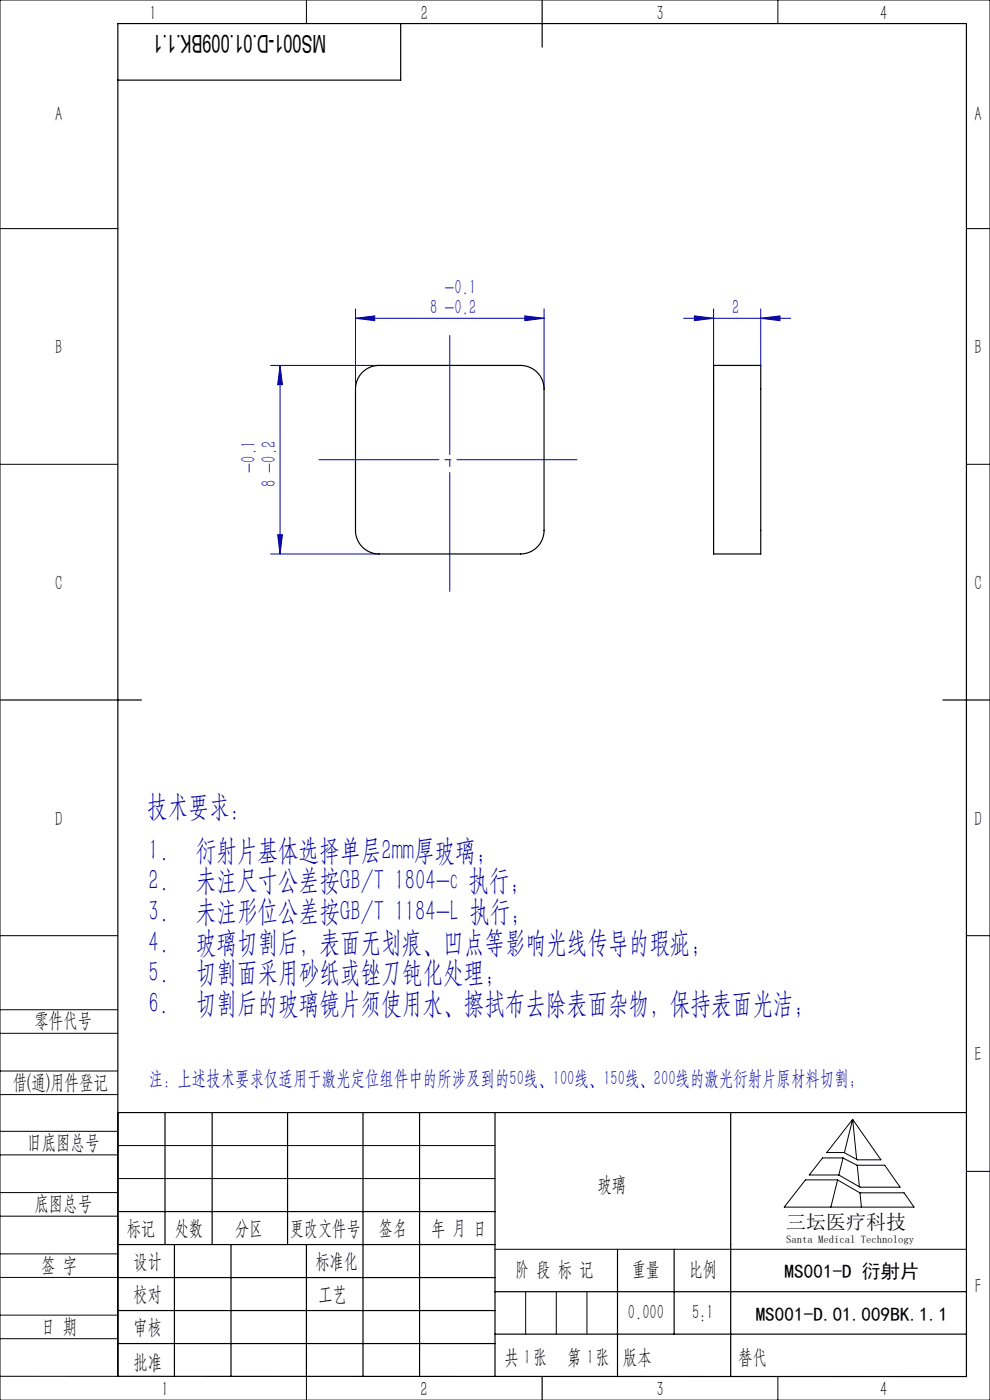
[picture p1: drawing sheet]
<svg xmlns="http://www.w3.org/2000/svg" width="210mm" height="297mm" viewBox="0 0 210 297" stroke-linecap="round" stroke-linejoin="round" font-family="sans-serif">
<g fill="none" stroke="#0000a0" stroke-width=".21">
<path d="M57.4 77.5h23M59.4 77.5v40M59.4 77.5l.5 4.1h-1zM75.4 67.5l4.1-.5v1zM75.4 67.5h40M75.4 65.5v17M111.3 67l4.1 .5-4.1 .5zM115.4 65.5v17M145 67.5h22.7M147.3 67l4.1 .5-4.1 .5zM151.4 65.5v12M161.4 67.5l4.1-.5v1z"/>
<path d="M161.4 65.5v12M57.4 117.5h23M58.9 113.4h1l-.5 4.1z"/>
</g>
<path d="M67.7 97.5h54.7" fill="none" stroke="#0000a0" stroke-width=".21" stroke-dasharray="30.5 1.3 1.3 1.3" stroke-dashoffset="5"/>
<path d="M95.4 71.2v54.3" fill="none" stroke="#0000a0" stroke-width=".21" stroke-dasharray="30.5 1.3 1.3 1.3" stroke-dashoffset="5.2"/>
<g fill="none" stroke="#000" stroke-width=".21">
<path d="M0 0h210v297h-210zM65 0v5M165 0v5M0 48.5h25M205 48.5h5M0 98.5h25M205 98.5h5M0 198.5h25M205 198.5h5M0 214.2h25M0 219.2h25M0 232.2h25"/>
<path d="M0 227.2h25M0 240h25M25 236v56h-25M180.9 237.5l6 8.6h-5l-2.9-1.6h-3.6zM180.9 237.5l-1.8 7M180.9 237.5l.8 8.5M0 245h25M0 258h25M0 253h25M25 243h80M25 250h80M170.9 250.3h6.7l4.8 2.8h9.4l2.1 3h-27.5z"/>
<path d="M174.5 245.6h4.3l3 1.6h5.9l3.2 4.7h-8.5l-4.5-2.6h-6.2zM177.7 250.3l-1.5 5.8M178.8 245.7l-.9 3.6M181.8 247.2l.5 4.6M182.4 253.1l.3 3M205 248.5h5M0 271h25M0 266h25M0 279h25M105 265h100M111.5 274v9M118 274v9"/>
<path d="M124.5 274v9M0 284h25M65 292v5M153.7 292h.1M165 292v5"/>
</g>
<g fill="none" stroke="#000" stroke-width=".25">
<path d="M85 5v12h-60M115 0v10M0 148.5h30M200 148.5h10M25 236h180M35 236v28M45 236v28M61 236v28M77 236v56M89 236v56M105 236v56M155 236v56"/>
<path d="M25 257h80M25 264h80M25 271h80M25 278h80M37 264v28M49 264v28M65 264v28M105 274h100M131 265v27M143 265v18M25 292h180v-287h-180v287M25 285h80"/>
<path d="M105 283h100M115 292v5"/>
</g>
<g fill="#0000a0">
<path d="M147.3 67l4.1 .5-4.1 .5zM161.4 67.5l4.1-.5v1z"/>
<path d="M59.4 77.5l.5 4.1h-1zM58.9 113.4h1l-.5 4.1z"/>
<path d="M75.4 67.5l4.1-.5v1zM111.3 67l4.1 .5-4.1 .5z"/>
</g>
<path d="M76.7 79.1a5 5 0 0 1 3.7-1.6h30a5 5 0 0 1 5 5v30a5 5 0 0 1-5 5h-30a5 5 0 0 1-5-5v-30a5 5 0 0 1 1.3-3.4zM151.4 77.5h10v40h-10z" fill="none" stroke="#000" stroke-width=".25"/>
<g font-size="6.3" fill="#0000a0">
<text x="31.2" y="173.2">技术要求：</text>
<text x="31.5" y="182.3">1.</text>
<text x="41.5" y="182.3">衍射片基体选择单层2mm厚玻璃；</text>
<text x="31.5" y="188.9">2.</text>
<text x="41.5" y="188.9">未注尺寸公差按GB/T 1804-c 执行；</text>
<text x="31.5" y="195.4">3.</text>
<text x="41.5" y="195.4">未注形位公差按GB/T 1184-L 执行；</text>
<text x="31.5" y="201.9">4.</text>
<text x="41.5" y="201.9">玻璃切割后，表面无划痕、凹点等影响光线传导的瑕疵；</text>
<text x="31.5" y="208.4">5.</text>
<text x="41.5" y="208.4">切割面采用砂纸或锉刀钝化处理；</text>
<text x="31.5" y="214.9">6.</text>
<text x="41.5" y="214.9">切割后的玻璃镜片须使用水、擦拭布去除表面杂物，保持表面光洁；</text>
</g>
<text font-size="5.2" x="69.2" y="7.3" transform="rotate(-180 69.2 7.3)">MS001-D.01.009BK.1.1</text>
<g font-size="4.4" fill="#010000">
<text x="31.7" y="4.1">1</text>
<text x="89.2" y="4.1">2</text>
<text x="139.2" y="4.1">3</text>
<text x="186.7" y="4.1">4</text>
<text x="156.6" y="289.5">替代</text>
</g>
<g font-size="4.4">
<text x="11.7" y="25.7">A</text>
<text x="206.7" y="25.7">A</text>
<text x="11.7" y="75.2">B</text>
<text x="206.7" y="75.2">B</text>
<text x="11.7" y="125.2">C</text>
<text x="206.7" y="125.2">C</text>
<text x="11.7" y="175.2">D</text>
<text x="206.7" y="175.2">D</text>
<text x="7.3" y="217.9">零件代号</text>
<text x="206.7" y="225.2">E</text>
<text x="2.7" y="231">借(通)用件登记</text>
<text x="5.8" y="243.7">旧底图总号</text>
<text x="7.3" y="256.8">底图总号</text>
<text x="126.7" y="252.6">玻璃</text>
<text x="26.9" y="261.9">标记</text>
<text x="37.1" y="261.9">处数</text>
<text x="49.9" y="261.9">分区</text>
<text x="61.5" y="261.9">更改文件号</text>
<text x="80.4" y="261.9">签名</text>
<text x="91.5" y="261.9">年 月 日</text>
<text x="8.7" y="269.8">签 字</text>
<text x="28.3" y="268.9">设计</text>
<text x="66.9" y="268.9">标准化</text>
<text x="109.3" y="270.8">阶 段 标 记</text>
<text x="134" y="270.8">重量</text>
<text x="146.1" y="270.8">比例</text>
<text x="206.8" y="274.2">F</text>
<text x="28.3" y="276">校对</text>
<text x="67.6" y="276">工艺</text>
<text x="133.2" y="279.8">0.000</text>
<text x="146.8" y="279.8">5:1</text>
<text x="8.7" y="282.9">日 期</text>
<text x="28.3" y="283">审核</text>
<text x="28.3" y="290.4">批准</text>
<text x="107" y="289.5">共 张</text>
<text x="111.1" y="289.5">1</text>
<text x="120.3" y="289.5">第 张</text>
<text x="124.5" y="289.5">1</text>
<text x="132.1" y="289.5">版本</text>
<text x="34.2" y="296.2">1</text>
<text x="89.2" y="296.2">2</text>
<text x="139.2" y="296.2">3</text>
<text x="186.7" y="296.2">4</text>
</g>
<g font-size="4.4" fill="#0000a0">
<text x="94.3" y="62.3">-0.1</text>
<text x="91.2" y="66.7">8 -0.2</text>
<text x="155.3" y="66.7">2</text>
<text x="54.2" y="100.3" transform="rotate(-90 54.2 100.3)">-0.1</text>
<text x="58.5" y="103.4" transform="rotate(-90 58.5 103.4)">8 -0.2</text>
<text x="31.5" y="230.1">注：上述技术要求仅适用于激光定位组件中的所涉及到的50线、100线、150线、200线的激光衍射片原材料切割；</text>
</g>
<text font-size="4.2" x="166.8" y="260.7">三坛医疗科技</text>
<g font-size="4.1">
<text x="166.4" y="271.1">MS001-D 衍射片</text>
<text x="160.3" y="280.2">MS001-D.01.009BK.1.1</text>
</g>
<text font-size="2.3" x="166.8" y="263.6">Santa Medical Technology</text>
</svg>
